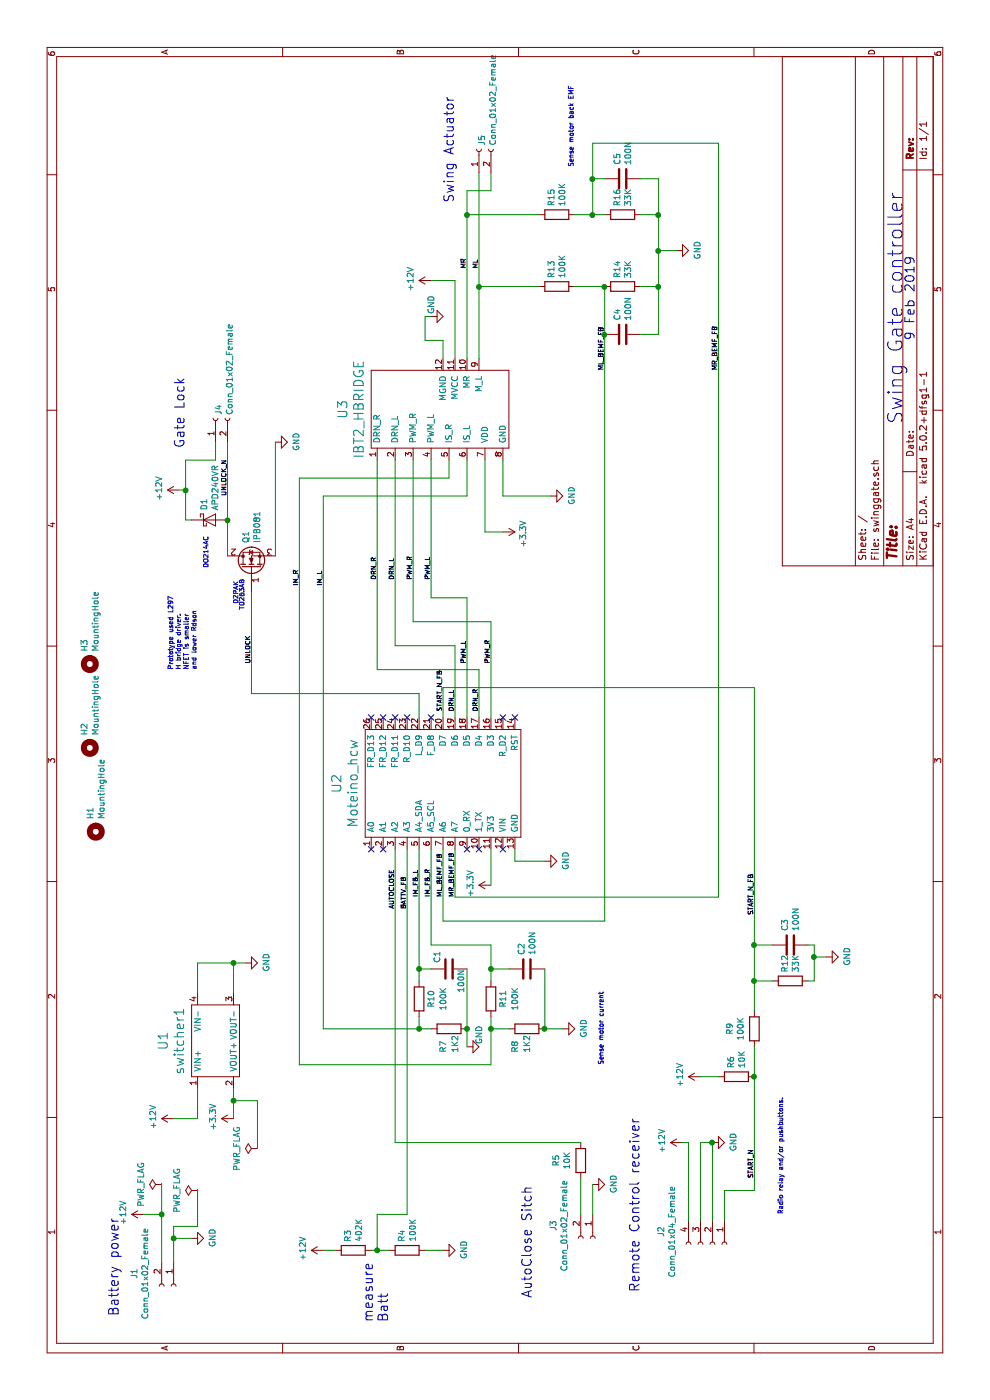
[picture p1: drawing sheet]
EESchema Schematic File Version 4
EELAYER 26 0
EELAYER END
$Descr A4 11693 8268
encoding utf-8
Sheet 1 1
Title ""
Date ""
Rev ""
Comp ""
Comment1 ""
Comment2 ""
Comment3 ""
Comment4 ""
$EndDescr
Text Notes 8150 7550 0    118  ~ 0
Swing Gate controller
Text Notes 8850 7650 0    79   ~ 0
9 Feb 2019\n
$Comp
L swinggate_sch:IBT2_HBRIDGE U3
U 1 1
P 8300 3650
F 0 "U3" H 8275 4441 79  0000 C CNN
F 1 "IBT2_HBRIDGE" H 8275 4306 79  0000 C CNN
F 2 "swingate:IBT_2" H 8150 4300 79  0001 C CNN
F 3 "" H 8150 4300 79  0001 C CNN
	1    8300 3650
	1    0    0    -1  
$EndComp
$Comp
L swinggate_sch:Moteino_hcw U2
U 1 1
P 5150 3700
F 0 "U2" H 5150 4591 79  0000 C CNN
F 1 "Moteino_hcw" H 5150 4456 79  0000 C CNN
F 2 "swingate:DIP-26_W0.8_Socket" H 5050 4500 79  0001 C CNN
F 3 "" H 5050 4500 79  0001 C CNN
	1    5150 3700
	1    0    0    -1  
$EndComp
$Comp
L swinggate_sch:switcher1 U1
U 1 1
P 2900 1800
F 0 "U1" H 3000 2241 79  0000 C CNN
F 1 "switcher1" H 3000 2106 79  0000 C CNN
F 2 "swingate:switcher1" H 2900 1800 79  0001 C CNN
F 3 "" H 2900 1800 79  0001 C CNN
	1    2900 1800
	1    0    0    -1  
$EndComp
$Comp
L Connector:Conn_01x02_Female J1
U 1 1
P 950 1450
F 0 "J1" H 844 1125 50  0000 C CNN
F 1 "Conn_01x02_Female" H 844 1216 50  0000 C CNN
F 2 "Connector_Phoenix_MC_HighVoltage:PhoenixContact_MC_1,5_2-G-5.08_1x02_P5.08mm_Horizontal" H 950 1450 50  0001 C CNN
F 3 "~" H 950 1450 50  0001 C CNN
	1    950  1450
	-1   0    0    1   
$EndComp
$Comp
L Connector:Conn_01x02_Female J4
U 1 1
P 8200 1800
F 0 "J4" H 8227 1776 50  0000 L CNN
F 1 "Conn_01x02_Female" H 8227 1685 50  0000 L CNN
F 2 "Connector_Phoenix_MC_HighVoltage:PhoenixContact_MC_1,5_2-G-5.08_1x02_P5.08mm_Horizontal" H 8200 1800 50  0001 C CNN
F 3 "~" H 8200 1800 50  0001 C CNN
	1    8200 1800
	1    0    0    -1  
$EndComp
$Comp
L Connector:Conn_01x02_Female J3
U 1 1
P 1350 4950
F 0 "J3" H 1244 4625 50  0000 C CNN
F 1 "Conn_01x02_Female" H 1244 4716 50  0000 C CNN
F 2 "Connector_Phoenix_MC_HighVoltage:PhoenixContact_MC_1,5_2-G-5.08_1x02_P5.08mm_Horizontal" H 1350 4950 50  0001 C CNN
F 3 "~" H 1350 4950 50  0001 C CNN
	1    1350 4950
	-1   0    0    1   
$EndComp
$Comp
L Connector:Conn_01x04_Female J2
U 1 1
P 1300 5950
F 0 "J2" H 1194 5525 50  0000 C CNN
F 1 "Conn_01x04_Female" H 1194 5616 50  0000 C CNN
F 2 "Connector_Phoenix_MC_HighVoltage:PhoenixContact_MC_1,5_4-G-5.08_1x04_P5.08mm_Horizontal" H 1300 5950 50  0001 C CNN
F 3 "~" H 1300 5950 50  0001 C CNN
	1    1300 5950
	-1   0    0    1   
$EndComp
Text Notes 700  1000 0    79   ~ 0
Battery power
Text Notes 7950 1550 0    79   ~ 0
Gate Lock
Text Notes 10000 3800 0    79   ~ 0
Swing Actuator
Text Notes 850  4450 0    79   ~ 0
AutoClose Sitch
Text Notes 900  5350 0    79   ~ 0
Remote Control receiver
$Comp
L Device:R R3
U 1 1
P 1250 2950
F 0 "R3" H 1320 2996 50  0000 L CNN
F 1 "402K" H 1320 2905 50  0000 L CNN
F 2 "Resistor_SMD:R_0805_2012Metric_Pad1.15x1.40mm_HandSolder" V 1180 2950 50  0001 C CNN
F 3 "~" H 1250 2950 50  0001 C CNN
	1    1250 2950
	1    0    0    -1  
$EndComp
$Comp
L Device:R R4
U 1 1
P 1250 3400
F 0 "R4" H 1320 3446 50  0000 L CNN
F 1 "100K" H 1320 3355 50  0000 L CNN
F 2 "Resistor_SMD:R_0805_2012Metric_Pad1.15x1.40mm_HandSolder" V 1180 3400 50  0001 C CNN
F 3 "~" H 1250 3400 50  0001 C CNN
	1    1250 3400
	1    0    0    -1  
$EndComp
$Comp
L Device:R R5
U 1 1
P 2000 4850
F 0 "R5" V 1793 4850 50  0000 C CNN
F 1 "10K" V 1884 4850 50  0000 C CNN
F 2 "Resistor_SMD:R_0805_2012Metric_Pad1.15x1.40mm_HandSolder" V 1930 4850 50  0001 C CNN
F 3 "~" H 2000 4850 50  0001 C CNN
	1    2000 4850
	0    1    1    0   
$EndComp
$Comp
L power:GND #PWR05
U 1 1
P 1800 4950
F 0 "#PWR05" H 1800 4700 50  0001 C CNN
F 1 "GND" H 1805 4777 50  0000 C CNN
F 2 "" H 1800 4950 50  0001 C CNN
F 3 "" H 1800 4950 50  0001 C CNN
	1    1800 4950
	1    0    0    -1  
$EndComp
$Comp
L power:GND #PWR07
U 1 1
P 2150 5950
F 0 "#PWR07" H 2150 5700 50  0001 C CNN
F 1 "GND" H 2155 5777 50  0000 C CNN
F 2 "" H 2150 5950 50  0001 C CNN
F 3 "" H 2150 5950 50  0001 C CNN
	1    2150 5950
	1    0    0    -1  
$EndComp
$Comp
L power:GND #PWR03
U 1 1
P 1350 1600
F 0 "#PWR03" H 1350 1350 50  0001 C CNN
F 1 "GND" H 1355 1427 50  0000 C CNN
F 2 "" H 1350 1600 50  0001 C CNN
F 3 "" H 1350 1600 50  0001 C CNN
	1    1350 1600
	1    0    0    -1  
$EndComp
$Comp
L power:GND #PWR013
U 1 1
P 3650 2050
F 0 "#PWR013" H 3650 1800 50  0001 C CNN
F 1 "GND" H 3655 1877 50  0000 C CNN
F 2 "" H 3650 2050 50  0001 C CNN
F 3 "" H 3650 2050 50  0001 C CNN
	1    3650 2050
	1    0    0    -1  
$EndComp
$Comp
L power:GND #PWR018
U 1 1
P 7550 4600
F 0 "#PWR018" H 7550 4350 50  0001 C CNN
F 1 "GND" H 7555 4427 50  0000 C CNN
F 2 "" H 7550 4600 50  0001 C CNN
F 3 "" H 7550 4600 50  0001 C CNN
	1    7550 4600
	1    0    0    -1  
$EndComp
$Comp
L power:GND #PWR016
U 1 1
P 4500 4550
F 0 "#PWR016" H 4500 4300 50  0001 C CNN
F 1 "GND" H 4505 4377 50  0000 C CNN
F 2 "" H 4500 4550 50  0001 C CNN
F 3 "" H 4500 4550 50  0001 C CNN
	1    4500 4550
	1    0    0    -1  
$EndComp
Wire Wire Line
	1150 1450 1350 1450
Wire Wire Line
	1350 1450 1350 1600
$Comp
L power:+12V #PWR04
U 1 1
P 1550 1200
F 0 "#PWR04" H 1550 1050 50  0001 C CNN
F 1 "+12V" H 1565 1373 50  0000 C CNN
F 2 "" H 1550 1200 50  0001 C CNN
F 3 "" H 1550 1200 50  0001 C CNN
	1    1550 1200
	1    0    0    -1  
$EndComp
$Comp
L power:+12V #PWR08
U 1 1
P 2350 1450
F 0 "#PWR08" H 2350 1300 50  0001 C CNN
F 1 "+12V" H 2365 1623 50  0000 C CNN
F 2 "" H 2350 1450 50  0001 C CNN
F 3 "" H 2350 1450 50  0001 C CNN
	1    2350 1450
	1    0    0    -1  
$EndComp
$Comp
L power:+12V #PWR019
U 1 1
P 7600 1500
F 0 "#PWR019" H 7600 1350 50  0001 C CNN
F 1 "+12V" H 7615 1673 50  0000 C CNN
F 2 "" H 7600 1500 50  0001 C CNN
F 3 "" H 7600 1500 50  0001 C CNN
	1    7600 1500
	1    0    0    -1  
$EndComp
$Comp
L power:+12V #PWR022
U 1 1
P 9350 3600
F 0 "#PWR022" H 9350 3450 50  0001 C CNN
F 1 "+12V" H 9365 3773 50  0000 C CNN
F 2 "" H 9350 3600 50  0001 C CNN
F 3 "" H 9350 3600 50  0001 C CNN
	1    9350 3600
	1    0    0    -1  
$EndComp
$Comp
L power:GND #PWR021
U 1 1
P 9050 3600
F 0 "#PWR021" H 9050 3350 50  0001 C CNN
F 1 "GND" H 9150 3600 50  0000 C CNN
F 2 "" H 9050 3600 50  0001 C CNN
F 3 "" H 9050 3600 50  0001 C CNN
	1    9050 3600
	1    0    0    -1  
$EndComp
$Comp
L power:+12V #PWR06
U 1 1
P 2150 5700
F 0 "#PWR06" H 2150 5550 50  0001 C CNN
F 1 "+12V" H 2165 5873 50  0000 C CNN
F 2 "" H 2150 5700 50  0001 C CNN
F 3 "" H 2150 5700 50  0001 C CNN
	1    2150 5700
	1    0    0    -1  
$EndComp
Wire Wire Line
	1500 5750 2150 5750
Wire Wire Line
	2150 5750 2150 5700
Wire Wire Line
	1500 5850 2150 5850
Wire Wire Line
	2150 5850 2150 5950
Wire Wire Line
	1500 5950 2150 5950
Connection ~ 2150 5950
Wire Wire Line
	1550 4950 1800 4950
Wire Wire Line
	4600 4300 4500 4300
Wire Wire Line
	4500 4300 4500 4550
Wire Wire Line
	2600 1650 2350 1650
Wire Wire Line
	2350 1650 2350 1450
Wire Wire Line
	3650 2050 3650 1950
Wire Wire Line
	3650 1650 3400 1650
Wire Wire Line
	3400 1950 3650 1950
Connection ~ 3650 1950
Wire Wire Line
	3650 1950 3650 1650
$Comp
L power:+3.3V #PWR09
U 1 1
P 2350 1950
F 0 "#PWR09" H 2350 1800 50  0001 C CNN
F 1 "+3.3V" H 2365 2123 50  0000 C CNN
F 2 "" H 2350 1950 50  0001 C CNN
F 3 "" H 2350 1950 50  0001 C CNN
	1    2350 1950
	1    0    0    -1  
$EndComp
$Comp
L power:+3.3V #PWR015
U 1 1
P 4300 4100
F 0 "#PWR015" H 4300 3950 50  0001 C CNN
F 1 "+3.3V" H 4315 4273 50  0000 C CNN
F 2 "" H 4300 4100 50  0001 C CNN
F 3 "" H 4300 4100 50  0001 C CNN
	1    4300 4100
	1    0    0    -1  
$EndComp
$Comp
L power:+3.3V #PWR017
U 1 1
P 7250 4200
F 0 "#PWR017" H 7250 4050 50  0001 C CNN
F 1 "+3.3V" H 7265 4373 50  0000 C CNN
F 2 "" H 7250 4200 50  0001 C CNN
F 3 "" H 7250 4200 50  0001 C CNN
	1    7250 4200
	-1   0    0    1   
$EndComp
Wire Wire Line
	7850 4050 7250 4050
Wire Wire Line
	7850 4200 7550 4200
Wire Wire Line
	7550 4200 7550 4600
Wire Wire Line
	8700 3700 8850 3700
Wire Wire Line
	8850 3700 8850 3550
Wire Wire Line
	8850 3550 9050 3550
Wire Wire Line
	9050 3550 9050 3600
Wire Wire Line
	8700 3800 9350 3800
Wire Wire Line
	9350 3800 9350 3600
Wire Wire Line
	4600 4100 4300 4100
Wire Wire Line
	2350 1950 2500 1950
Wire Wire Line
	1150 1350 1550 1350
Wire Wire Line
	1550 1350 1550 1200
$Comp
L power:GND #PWR02
U 1 1
P 1250 3700
F 0 "#PWR02" H 1250 3450 50  0001 C CNN
F 1 "GND" H 1255 3527 50  0000 C CNN
F 2 "" H 1250 3700 50  0001 C CNN
F 3 "" H 1250 3700 50  0001 C CNN
	1    1250 3700
	1    0    0    -1  
$EndComp
$Comp
L power:+12V #PWR01
U 1 1
P 1250 2700
F 0 "#PWR01" H 1250 2550 50  0001 C CNN
F 1 "+12V" H 1265 2873 50  0000 C CNN
F 2 "" H 1250 2700 50  0001 C CNN
F 3 "" H 1250 2700 50  0001 C CNN
	1    1250 2700
	1    0    0    -1  
$EndComp
Wire Wire Line
	1250 3700 1250 3550
Wire Wire Line
	1250 3250 1250 3150
Wire Wire Line
	1250 2800 1250 2700
Wire Wire Line
	1550 3400 1550 3150
Wire Wire Line
	1550 3150 1250 3150
Connection ~ 1250 3150
Wire Wire Line
	1250 3150 1250 3100
$Comp
L Device:R R6
U 1 1
P 2700 6150
F 0 "R6" H 2770 6196 50  0000 L CNN
F 1 "10K" H 2770 6105 50  0000 L CNN
F 2 "Resistor_SMD:R_0805_2012Metric_Pad1.15x1.40mm_HandSolder" V 2630 6150 50  0001 C CNN
F 3 "~" H 2700 6150 50  0001 C CNN
	1    2700 6150
	1    0    0    -1  
$EndComp
$Comp
L Device:R R9
U 1 1
P 3100 6300
F 0 "R9" V 2893 6300 50  0000 C CNN
F 1 "100K" V 2984 6300 50  0000 C CNN
F 2 "Resistor_SMD:R_0805_2012Metric_Pad1.15x1.40mm_HandSolder" V 3030 6300 50  0001 C CNN
F 3 "~" H 3100 6300 50  0001 C CNN
	1    3100 6300
	0    1    1    0   
$EndComp
$Comp
L Device:R R12
U 1 1
P 3500 6600
F 0 "R12" H 3570 6646 50  0000 L CNN
F 1 "33K" H 3570 6555 50  0000 L CNN
F 2 "Resistor_SMD:R_0805_2012Metric_Pad1.15x1.40mm_HandSolder" V 3430 6600 50  0001 C CNN
F 3 "~" H 3500 6600 50  0001 C CNN
	1    3500 6600
	1    0    0    -1  
$EndComp
$Comp
L Device:C C3
U 1 1
P 3800 6600
F 0 "C3" H 3915 6646 50  0000 L CNN
F 1 "100N" H 3915 6555 50  0000 L CNN
F 2 "Capacitor_SMD:C_0805_2012Metric_Pad1.15x1.40mm_HandSolder" H 3838 6450 50  0001 C CNN
F 3 "~" H 3800 6600 50  0001 C CNN
	1    3800 6600
	1    0    0    -1  
$EndComp
$Comp
L power:GND #PWR014
U 1 1
P 3700 6900
F 0 "#PWR014" H 3700 6650 50  0001 C CNN
F 1 "GND" H 3705 6727 50  0000 C CNN
F 2 "" H 3700 6900 50  0001 C CNN
F 3 "" H 3700 6900 50  0001 C CNN
	1    3700 6900
	1    0    0    -1  
$EndComp
$Comp
L power:+12V #PWR010
U 1 1
P 2700 5850
F 0 "#PWR010" H 2700 5700 50  0001 C CNN
F 1 "+12V" H 2715 6023 50  0000 C CNN
F 2 "" H 2700 5850 50  0001 C CNN
F 3 "" H 2700 5850 50  0001 C CNN
	1    2700 5850
	1    0    0    -1  
$EndComp
Wire Wire Line
	2700 5850 2700 6000
Wire Wire Line
	1500 6050 1750 6050
Wire Wire Line
	1750 6050 1750 6300
Wire Wire Line
	1750 6300 2700 6300
Connection ~ 2700 6300
Wire Wire Line
	2700 6300 2950 6300
Wire Wire Line
	3250 6300 3500 6300
Wire Wire Line
	3800 6300 3800 6450
Wire Wire Line
	3800 6750 3800 6800
Wire Wire Line
	3800 6800 3700 6800
Wire Wire Line
	3700 6800 3700 6900
Wire Wire Line
	3500 6750 3500 6800
Wire Wire Line
	3500 6800 3700 6800
Connection ~ 3700 6800
Wire Wire Line
	3500 6450 3500 6300
Connection ~ 3500 6300
Wire Wire Line
	3500 6300 3800 6300
Connection ~ 3800 6300
Wire Wire Line
	5700 4000 6100 4000
Wire Wire Line
	6100 4000 6100 3150
Wire Wire Line
	6100 3150 7850 3150
Wire Wire Line
	7850 3300 6300 3300
Wire Wire Line
	6300 3300 6300 3800
Wire Wire Line
	6300 3800 5700 3800
Wire Wire Line
	7850 3450 6500 3450
Wire Wire Line
	6500 3450 6500 4100
Wire Wire Line
	6500 4100 5700 4100
Wire Wire Line
	7850 3600 6700 3600
Wire Wire Line
	6700 3600 6700 3900
Wire Wire Line
	6700 3900 5700 3900
Wire Wire Line
	8700 3900 9900 3900
Wire Wire Line
	8700 4000 9300 4000
$Comp
L Device:R R15
U 1 1
P 9900 4650
F 0 "R15" H 9970 4696 50  0000 L CNN
F 1 "100K" H 9970 4605 50  0000 L CNN
F 2 "Resistor_SMD:R_0805_2012Metric_Pad1.15x1.40mm_HandSolder" V 9830 4650 50  0001 C CNN
F 3 "~" H 9900 4650 50  0001 C CNN
	1    9900 4650
	1    0    0    -1  
$EndComp
$Comp
L Device:R R16
U 1 1
P 9900 5200
F 0 "R16" H 9970 5246 50  0000 L CNN
F 1 "33K" H 9970 5155 50  0000 L CNN
F 2 "Resistor_SMD:R_0805_2012Metric_Pad1.15x1.40mm_HandSolder" V 9830 5200 50  0001 C CNN
F 3 "~" H 9900 5200 50  0001 C CNN
	1    9900 5200
	1    0    0    -1  
$EndComp
$Comp
L Device:C C5
U 1 1
P 10200 5200
F 0 "C5" H 10315 5246 50  0000 L CNN
F 1 "100N" H 10315 5155 50  0000 L CNN
F 2 "Capacitor_SMD:C_0805_2012Metric_Pad1.15x1.40mm_HandSolder" H 10238 5050 50  0001 C CNN
F 3 "~" H 10200 5200 50  0001 C CNN
	1    10200 5200
	1    0    0    -1  
$EndComp
$Comp
L Device:C C4
U 1 1
P 8900 5200
F 0 "C4" H 9015 5246 50  0000 L CNN
F 1 "100N" H 9015 5155 50  0000 L CNN
F 2 "Capacitor_SMD:C_0805_2012Metric_Pad1.15x1.40mm_HandSolder" H 8938 5050 50  0001 C CNN
F 3 "~" H 8900 5200 50  0001 C CNN
	1    8900 5200
	1    0    0    -1  
$EndComp
$Comp
L Device:R R13
U 1 1
P 9300 4650
F 0 "R13" H 9370 4696 50  0000 L CNN
F 1 "100K" H 9370 4605 50  0000 L CNN
F 2 "Resistor_SMD:R_0805_2012Metric_Pad1.15x1.40mm_HandSolder" V 9230 4650 50  0001 C CNN
F 3 "~" H 9300 4650 50  0001 C CNN
	1    9300 4650
	1    0    0    -1  
$EndComp
$Comp
L Device:R R14
U 1 1
P 9300 5200
F 0 "R14" H 9370 5246 50  0000 L CNN
F 1 "33K" H 9370 5155 50  0000 L CNN
F 2 "Resistor_SMD:R_0805_2012Metric_Pad1.15x1.40mm_HandSolder" V 9230 5200 50  0001 C CNN
F 3 "~" H 9300 5200 50  0001 C CNN
	1    9300 5200
	1    0    0    -1  
$EndComp
$Comp
L power:GND #PWR023
U 1 1
P 9600 5650
F 0 "#PWR023" H 9600 5400 50  0001 C CNN
F 1 "GND" H 9605 5477 50  0000 C CNN
F 2 "" H 9600 5650 50  0001 C CNN
F 3 "" H 9600 5650 50  0001 C CNN
	1    9600 5650
	1    0    0    -1  
$EndComp
$Comp
L Device:R R10
U 1 1
P 3350 3500
F 0 "R10" V 3450 3500 50  0000 C CNN
F 1 "100K" V 3550 3500 50  0000 C CNN
F 2 "Resistor_SMD:R_0805_2012Metric_Pad1.15x1.40mm_HandSolder" V 3280 3500 50  0001 C CNN
F 3 "~" H 3350 3500 50  0001 C CNN
	1    3350 3500
	0    1    1    0   
$EndComp
$Comp
L Device:R R7
U 1 1
P 3100 3750
F 0 "R7" H 2900 3800 50  0000 L CNN
F 1 "1K2" H 2900 3700 50  0000 L CNN
F 2 "Resistor_SMD:R_0805_2012Metric_Pad1.15x1.40mm_HandSolder" V 3030 3750 50  0001 C CNN
F 3 "~" H 3100 3750 50  0001 C CNN
	1    3100 3750
	1    0    0    -1  
$EndComp
$Comp
L Device:C C1
U 1 1
P 3600 3750
F 0 "C1" H 3650 3850 50  0000 L CNN
F 1 "100N" H 3400 3650 50  0000 L CNN
F 2 "Capacitor_SMD:C_0805_2012Metric_Pad1.15x1.40mm_HandSolder" H 3638 3600 50  0001 C CNN
F 3 "~" H 3600 3750 50  0001 C CNN
	1    3600 3750
	1    0    0    -1  
$EndComp
$Comp
L Device:C C2
U 1 1
P 3600 4400
F 0 "C2" H 3715 4446 50  0000 L CNN
F 1 "100N" H 3715 4355 50  0000 L CNN
F 2 "Capacitor_SMD:C_0805_2012Metric_Pad1.15x1.40mm_HandSolder" H 3638 4250 50  0001 C CNN
F 3 "~" H 3600 4400 50  0001 C CNN
	1    3600 4400
	1    0    0    -1  
$EndComp
$Comp
L Device:R R8
U 1 1
P 3100 4400
F 0 "R8" H 2900 4500 50  0000 L CNN
F 1 "1K2" H 2900 4400 50  0000 L CNN
F 2 "Resistor_SMD:R_0805_2012Metric_Pad1.15x1.40mm_HandSolder" V 3030 4400 50  0001 C CNN
F 3 "~" H 3100 4400 50  0001 C CNN
	1    3100 4400
	1    0    0    -1  
$EndComp
$Comp
L Device:R R11
U 1 1
P 3350 4100
F 0 "R11" V 3450 4100 50  0000 C CNN
F 1 "100K" V 3550 4100 50  0000 C CNN
F 2 "Resistor_SMD:R_0805_2012Metric_Pad1.15x1.40mm_HandSolder" V 3280 4100 50  0001 C CNN
F 3 "~" H 3350 4100 50  0001 C CNN
	1    3350 4100
	0    1    1    0   
$EndComp
$Comp
L power:GND #PWR012
U 1 1
P 3100 4700
F 0 "#PWR012" H 3100 4450 50  0001 C CNN
F 1 "GND" H 3105 4527 50  0000 C CNN
F 2 "" H 3100 4700 50  0001 C CNN
F 3 "" H 3100 4700 50  0001 C CNN
	1    3100 4700
	1    0    0    -1  
$EndComp
$Comp
L power:GND #PWR011
U 1 1
P 2950 3900
F 0 "#PWR011" H 2950 3650 50  0001 C CNN
F 1 "GND" H 3050 3800 50  0000 C CNN
F 2 "" H 2950 3900 50  0001 C CNN
F 3 "" H 2950 3900 50  0001 C CNN
	1    2950 3900
	1    0    0    -1  
$EndComp
Wire Wire Line
	1550 4850 1850 4850
Wire Wire Line
	2150 4850 2150 3300
Wire Wire Line
	2150 3300 4600 3300
Wire Wire Line
	1550 3400 4600 3400
Wire Wire Line
	4600 3500 3600 3500
Wire Wire Line
	3600 3600 3600 3500
Connection ~ 3600 3500
Wire Wire Line
	3600 3500 3500 3500
Wire Wire Line
	3600 3900 3100 3900
Wire Wire Line
	3200 3500 3100 3500
Wire Wire Line
	3100 3500 3100 3600
Wire Wire Line
	3200 4100 3100 4100
Wire Wire Line
	3100 4100 3100 4250
Wire Wire Line
	3500 4100 3600 4100
Wire Wire Line
	3600 4100 3600 4250
Wire Wire Line
	3100 4550 3600 4550
Wire Wire Line
	3100 4700 3100 4550
Connection ~ 3100 4550
Wire Wire Line
	4600 3600 3800 3600
Wire Wire Line
	3800 3600 3800 4100
Wire Wire Line
	3800 4100 3600 4100
Connection ~ 3600 4100
Wire Wire Line
	7250 4200 7250 4050
Wire Wire Line
	7700 3750 7700 2500
Wire Wire Line
	7700 2500 2800 2500
Wire Wire Line
	2800 2500 2800 4100
Wire Wire Line
	2800 4100 3100 4100
Wire Wire Line
	7850 3750 7700 3750
Connection ~ 3100 4100
Wire Wire Line
	7550 3900 7550 2700
Wire Wire Line
	7550 2700 3100 2700
Wire Wire Line
	3100 2700 3100 3500
Connection ~ 3100 3500
Wire Wire Line
	7550 3900 7850 3900
Wire Wire Line
	4600 3700 4000 3700
Wire Wire Line
	4000 3700 4000 5050
Wire Wire Line
	4000 5050 8900 5050
Wire Wire Line
	8900 5050 9300 5050
Connection ~ 8900 5050
Wire Wire Line
	9300 5050 9300 4800
Connection ~ 9300 5050
Wire Wire Line
	8900 5350 8900 5500
Wire Wire Line
	8900 5500 9300 5500
Wire Wire Line
	10200 5350 10200 5500
Wire Wire Line
	9600 5650 9600 5500
Connection ~ 9600 5500
Wire Wire Line
	9600 5500 9900 5500
Wire Wire Line
	9300 5350 9300 5500
Connection ~ 9300 5500
Wire Wire Line
	9300 5500 9600 5500
Wire Wire Line
	9900 5350 9900 5500
Connection ~ 9900 5500
Wire Wire Line
	9900 5500 10200 5500
Wire Wire Line
	9900 4800 9900 4950
Wire Wire Line
	9900 4950 10200 4950
Wire Wire Line
	10200 4950 10200 5050
Connection ~ 9900 4950
Wire Wire Line
	9900 4950 9900 5050
Wire Wire Line
	9300 4500 9300 4000
Connection ~ 9300 4000
Wire Wire Line
	9900 4500 9900 3900
Connection ~ 9900 3900
Wire Wire Line
	9900 3900 10100 3900
Wire Wire Line
	10200 4950 10500 4950
Wire Wire Line
	10500 4950 10500 6000
Wire Wire Line
	10500 6000 4200 6000
Wire Wire Line
	4200 6000 4200 3800
Wire Wire Line
	4200 3800 4600 3800
Connection ~ 10200 4950
Wire Wire Line
	3100 3900 2950 3900
Connection ~ 3100 3900
Text Notes 650  3250 0    79   ~ 0
measure\nBatt
$Comp
L Device:Q_NMOS_GDS Q1
U 1 1
P 6950 2100
F 0 "Q1" H 7156 2146 50  0000 L CNN
F 1 "IPB081" H 7156 2055 50  0000 L CNN
F 2 "Package_TO_SOT_SMD:TO-263-3_TabPin2" H 7150 2200 50  0001 C CNN
F 3 "~" H 6950 2100 50  0001 C CNN
	1    6950 2100
	1    0    0    -1  
$EndComp
$Comp
L power:GND #PWR020
U 1 1
P 8000 2300
F 0 "#PWR020" H 8000 2050 50  0001 C CNN
F 1 "GND" H 8005 2127 50  0000 C CNN
F 2 "" H 8000 2300 50  0001 C CNN
F 3 "" H 8000 2300 50  0001 C CNN
	1    8000 2300
	1    0    0    -1  
$EndComp
Wire Wire Line
	8000 2300 7050 2300
Wire Wire Line
	7350 1600 7350 1550
Wire Wire Line
	7350 1550 7600 1550
Wire Wire Line
	7850 1550 7850 1800
Wire Wire Line
	7850 1800 8000 1800
Wire Wire Line
	7600 1500 7600 1550
Connection ~ 7600 1550
Wire Wire Line
	7600 1550 7850 1550
Wire Wire Line
	5700 3500 5900 3500
Wire Wire Line
	5900 3500 5900 2100
Wire Wire Line
	5900 2100 6750 2100
Text Notes 6100 1650 0    39   ~ 0
Prototype used L297 \nH bridge driver. \nNFET is smaller \nand lower Rdson
Text Notes 10300 4800 0    39   ~ 0
Sense motor back EMF
Text Notes 2800 5050 0    39   ~ 0
Sense motor current
Text Notes 1550 6550 0    39   ~ 0
Radio relay and/or pushbuttons.
NoConn ~ 4600 3100
NoConn ~ 4600 3200
NoConn ~ 4600 3900
NoConn ~ 4600 4000
NoConn ~ 4600 4200
NoConn ~ 5700 4200
NoConn ~ 5700 4300
NoConn ~ 5700 3600
NoConn ~ 5700 3400
NoConn ~ 5700 3300
NoConn ~ 5700 3200
NoConn ~ 5700 3100
Text Label 6850 3150 0    39   ~ 0
DRN_R
Text Label 6850 3300 0    39   ~ 0
DRN_L
Text Label 6850 3450 0    39   ~ 0
PWM_R
Text Label 6850 3600 0    39   ~ 0
PWM_L
Text Label 6150 2100 0    39   ~ 0
UNLOCK
Text Label 6800 2700 0    39   ~ 0
IM_L
Text Label 6800 2500 0    39   ~ 0
IM_R
Text Label 9450 3900 0    39   ~ 0
MR
Text Label 9450 4000 0    39   ~ 0
ML
Text Label 8600 6000 0    39   ~ 0
MR_BEMF_FB
Text Label 8600 5050 0    39   ~ 0
ML_BEMF_FB
Text Label 4200 3600 0    39   ~ 0
IM_FB_R
Text Label 4200 3500 0    39   ~ 0
IM_FB_L
Text Label 7550 1900 0    39   ~ 0
UNLOCK_N
Text Label 4100 3300 0    39   ~ 0
AUTOCLOSE
Text Label 4100 3400 0    39   ~ 0
BATTV_FB
Text Label 4200 3700 0    39   ~ 0
ML_BEMF_FB
Text Label 4200 3800 0    39   ~ 0
MR_BEMF_FB
Text Label 6150 4100 0    39   ~ 0
PWM_R
Text Label 6150 3900 0    39   ~ 0
PWM_L
Text Label 5750 3800 0    39   ~ 0
DRN_L
Text Label 5750 4000 0    39   ~ 0
DRN_R
Wire Wire Line
	5950 3700 5950 6300
Wire Wire Line
	3800 6300 5950 6300
Wire Wire Line
	5700 3700 5950 3700
Text Label 1850 6300 0    39   ~ 0
START_N
Text Label 4050 6300 0    39   ~ 0
START_N_FB
Text Label 5750 3700 0    39   ~ 0
START_N_FB
Wire Wire Line
	7050 1900 7350 1900
$Comp
L Device:D_Schottky D1
U 1 1
P 7350 1750
F 0 "D1" V 7304 1829 50  0000 L CNN
F 1 "APD240VR" V 7395 1829 50  0000 L CNN
F 2 "Diode_SMD:D_SMA-SMB_Universal_Handsoldering" H 7350 1750 50  0001 C CNN
F 3 "~" H 7350 1750 50  0001 C CNN
	1    7350 1750
	0    1    1    0   
$EndComp
Connection ~ 7350 1900
Wire Wire Line
	7350 1900 8000 1900
Text Notes 6950 1750 0    39   ~ 0
DO214AC
Text Notes 6650 2000 0    39   ~ 0
D2PAK
$Comp
L power:PWR_FLAG #FLG0101
U 1 1
P 1800 1350
F 0 "#FLG0101" H 1800 1425 50  0001 C CNN
F 1 "PWR_FLAG" H 1800 1524 50  0000 C CNN
F 2 "" H 1800 1350 50  0001 C CNN
F 3 "~" H 1800 1350 50  0001 C CNN
	1    1800 1350
	1    0    0    -1  
$EndComp
$Comp
L power:PWR_FLAG #FLG0102
U 1 1
P 1750 1650
F 0 "#FLG0102" H 1750 1725 50  0001 C CNN
F 1 "PWR_FLAG" H 1750 1824 50  0000 C CNN
F 2 "" H 1750 1650 50  0001 C CNN
F 3 "~" H 1750 1650 50  0001 C CNN
	1    1750 1650
	1    0    0    -1  
$EndComp
$Comp
L power:PWR_FLAG #FLG0103
U 1 1
P 2100 2150
F 0 "#FLG0103" H 2100 2225 50  0001 C CNN
F 1 "PWR_FLAG" H 2100 2324 50  0000 C CNN
F 2 "" H 2100 2150 50  0001 C CNN
F 3 "~" H 2100 2150 50  0001 C CNN
	1    2100 2150
	1    0    0    -1  
$EndComp
Wire Wire Line
	1800 1350 1550 1350
Connection ~ 1550 1350
Wire Wire Line
	1750 1650 1450 1650
Wire Wire Line
	1450 1650 1450 1450
Wire Wire Line
	1450 1450 1350 1450
Connection ~ 1350 1450
Wire Wire Line
	2100 2150 2500 2150
Wire Wire Line
	2500 2150 2500 1950
Connection ~ 2500 1950
Wire Wire Line
	2500 1950 2600 1950
Text Notes 6600 2050 0    39   ~ 0
TO263AB
$Comp
L Mechanical:MountingHole H3
U 1 1
P 6150 750
F 0 "H3" H 6250 796 50  0000 L CNN
F 1 "MountingHole" H 6250 705 50  0000 L CNN
F 2 "MountingHole:MountingHole_3.2mm_M3_DIN965_Pad" H 6150 750 50  0001 C CNN
F 3 "~" H 6150 750 50  0001 C CNN
	1    6150 750 
	1    0    0    -1  
$EndComp
$Comp
L Mechanical:MountingHole H2
U 1 1
P 5450 750
F 0 "H2" H 5550 796 50  0000 L CNN
F 1 "MountingHole" H 5550 705 50  0000 L CNN
F 2 "MountingHole:MountingHole_3.2mm_M3_DIN965_Pad" H 5450 750 50  0001 C CNN
F 3 "~" H 5450 750 50  0001 C CNN
	1    5450 750 
	1    0    0    -1  
$EndComp
$Comp
L Mechanical:MountingHole H1
U 1 1
P 4750 800
F 0 "H1" H 4850 846 50  0000 L CNN
F 1 "MountingHole" H 4850 755 50  0000 L CNN
F 2 "MountingHole:MountingHole_3.2mm_M3_DIN965_Pad" H 4750 800 50  0001 C CNN
F 3 "~" H 4750 800 50  0001 C CNN
	1    4750 800 
	1    0    0    -1  
$EndComp
$Comp
L Connector:Conn_01x02_Female J5
U 1 1
P 10450 4000
F 0 "J5" H 10477 3976 50  0000 L CNN
F 1 "Conn_01x02_Female" H 10477 3885 50  0000 L CNN
F 2 "Connector_Phoenix_MC_HighVoltage:PhoenixContact_MC_1,5_2-G-5.08_1x02_P5.08mm_Horizontal" H 10450 4000 50  0001 C CNN
F 3 "~" H 10450 4000 50  0001 C CNN
	1    10450 4000
	1    0    0    -1  
$EndComp
Wire Wire Line
	9300 4000 10250 4000
Wire Wire Line
	10250 4100 10100 4100
Wire Wire Line
	10100 4100 10100 3900
$EndSCHEMATC
